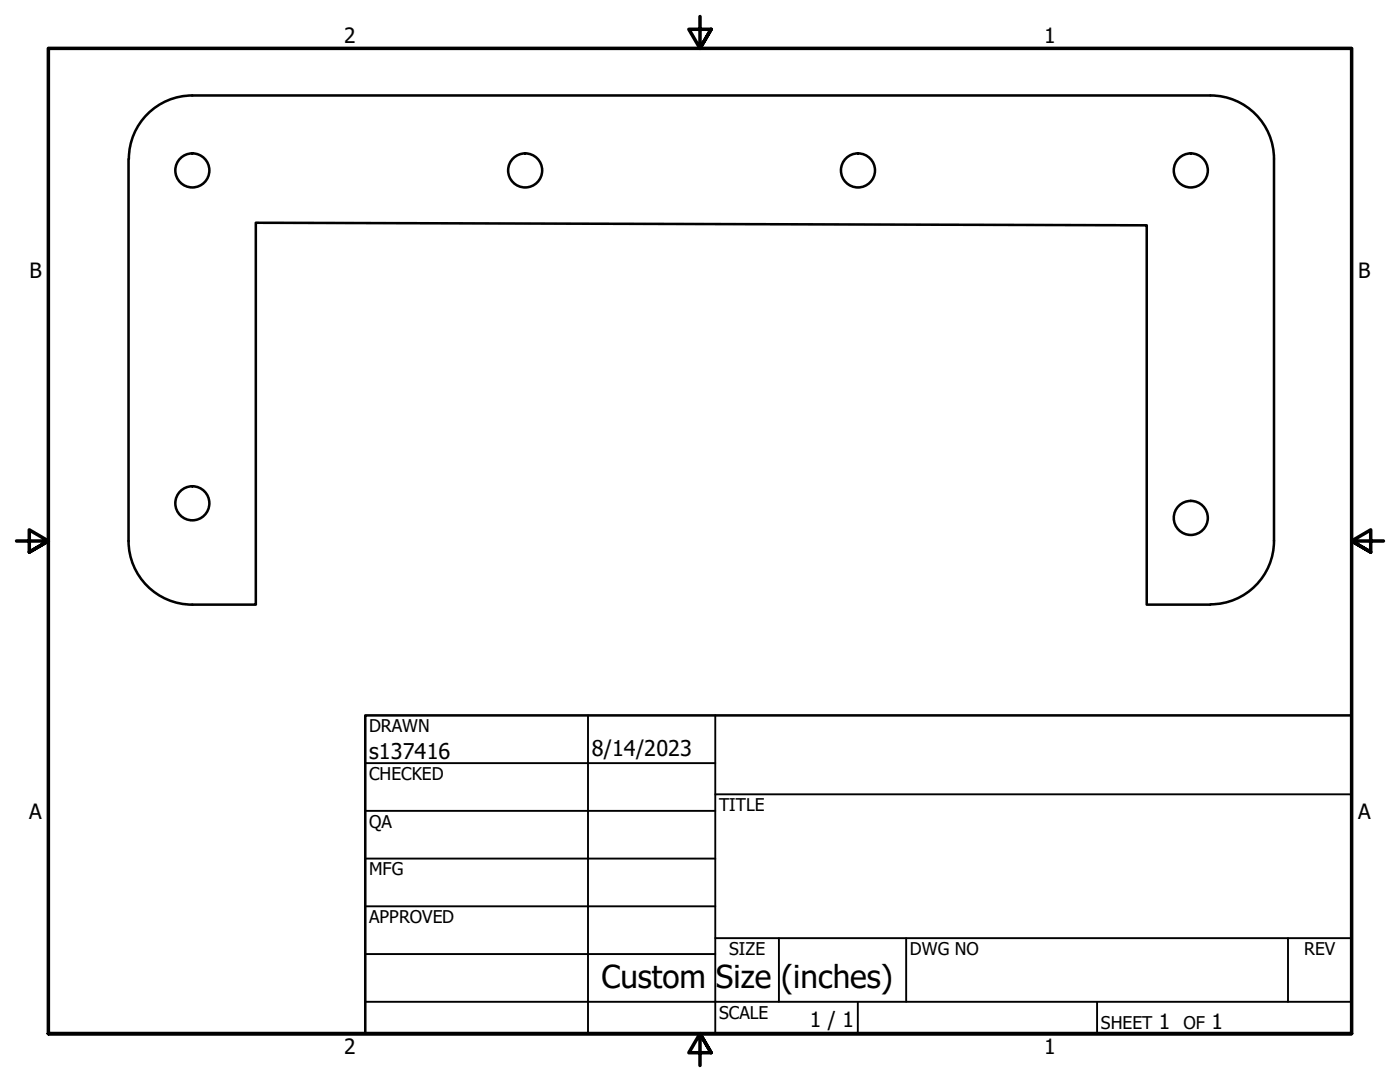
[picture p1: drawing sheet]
<svg xmlns="http://www.w3.org/2000/svg" width="279mm" height="216mm" viewBox="0 0 279 216" stroke-linecap="round" stroke-linejoin="round" font-family="sans-serif">
<!-- layer: Visible (ANSI) -->
<g fill="none" stroke="#000" stroke-width=".51">
<path d="M241.6 19l-203.2 .1a12.7 12.7 0 0 0-12.7 12.6M241.6 19.1a12.7 12.7 0 0 1 12.7 12.6v76.2M25.7 31.8v76.1M25.7 107.9a12.7 12.7 0 0 0 12.7 12.8l12.7-.1v-76.2l177.8 .6v75.6h12.7M254.3 107.9a12.7 12.7 0 0 1-12.7 12.7"/>
<circle cx="38.4" cy="34" r="3.4"/>
<circle cx="104.8" cy="34" r="3.4"/>
<circle cx="171.2" cy="34" r="3.4"/>
<circle cx="237.6" cy="34" r="3.4"/>
<circle cx="38.4" cy="100.4" r="3.4"/>
<circle cx="237.6" cy="103.3" r="3.4"/>
</g>
<!-- layer: Border (ANSI) -->
<path d="M139.7 3.3v6.4l-2.2-3.9h4.4l-2.2 3.9 2.2-3.9M3.3 107.9h6.4l-3.9-2.2v4.5l3.9-2.3-3.9 2.3M276.1 107.9h-6.4l3.9-2.2v4.5l-3.9-2.3 3.9 2.3M9.7 206.2v-196.5h260v196.5h-260h260M141.9 210.1l-2.2-3.9 2.2 3.9h-4.4l2.2-3.9v6.4" fill="none" stroke="#000" stroke-width=".7"/>
<!-- layer: Title (ANSI) -->
<g fill="none" stroke="#000" stroke-width=".38">
<path d="M72.9 152.3h69.8M117.3 142.7v63.5M142.7 158.5h127M142.7 142.7v63.5M72.9 161.8h69.8M72.9 171.3h69.8M72.9 199.9h196.8M72.9 180.8h69.8M72.9 190.4h69.8M142.7 187.2h127M155.4 187.2v12.7M171.2 199.9v6.3"/>
<path d="M180.8 187.2v12.7M218.9 199.9v6.3M257 187.2v12.7"/>
</g>
<path d="M72.9 142.7h196.8v63.5h-196.8z" fill="none" stroke="#000" stroke-width=".51"/>
<g font-size="6.3">
<text x="120" y="197.2">Custom</text>
<text x="142.9" y="197.2">Size</text>
<text x="155.9" y="197.2">(inches)</text>
</g>
<g font-size="4.3">
<text x="73.7" y="151.4">s137416</text>
<text x="118.1" y="150.8">8/14/2023</text>
</g>
<g font-size="4.2">
<text x="68.7" y="8.6">2</text>
<text x="208.4" y="8.6">1</text>
<text x="5.9" y="55.5">B</text>
<text x="271.1" y="55.5">B</text>
<text x="5.8" y="163.4">A</text>
<text x="271" y="163.4">A</text>
<text x="161.6" y="204.9">1 / 1</text>
<text x="231.3" y="205.4">1</text>
<text x="241.8" y="205.4">1</text>
<text x="68.7" y="210.3">2</text>
<text x="208.4" y="210.3">1</text>
</g>
<g font-size="3.5">
<text x="73.7" y="146">DRAWN</text>
<text x="73.7" y="155.6">CHECKED</text>
<text x="143.5" y="161.8">TITLE</text>
<text x="73.7" y="165.2">QA</text>
<text x="73.7" y="174.7">MFG</text>
<text x="73.7" y="184.2">APPROVED</text>
<text x="145.5" y="190.6">SIZE</text>
<text x="181.6" y="190.6">DWG NO</text>
<text x="260.3" y="190.5">REV</text>
<text x="143.5" y="203.3">SCALE</text>
<text x="219.7" y="205.4">SHEET</text>
<text x="236.2" y="205.4">OF</text>
</g>
</svg>
